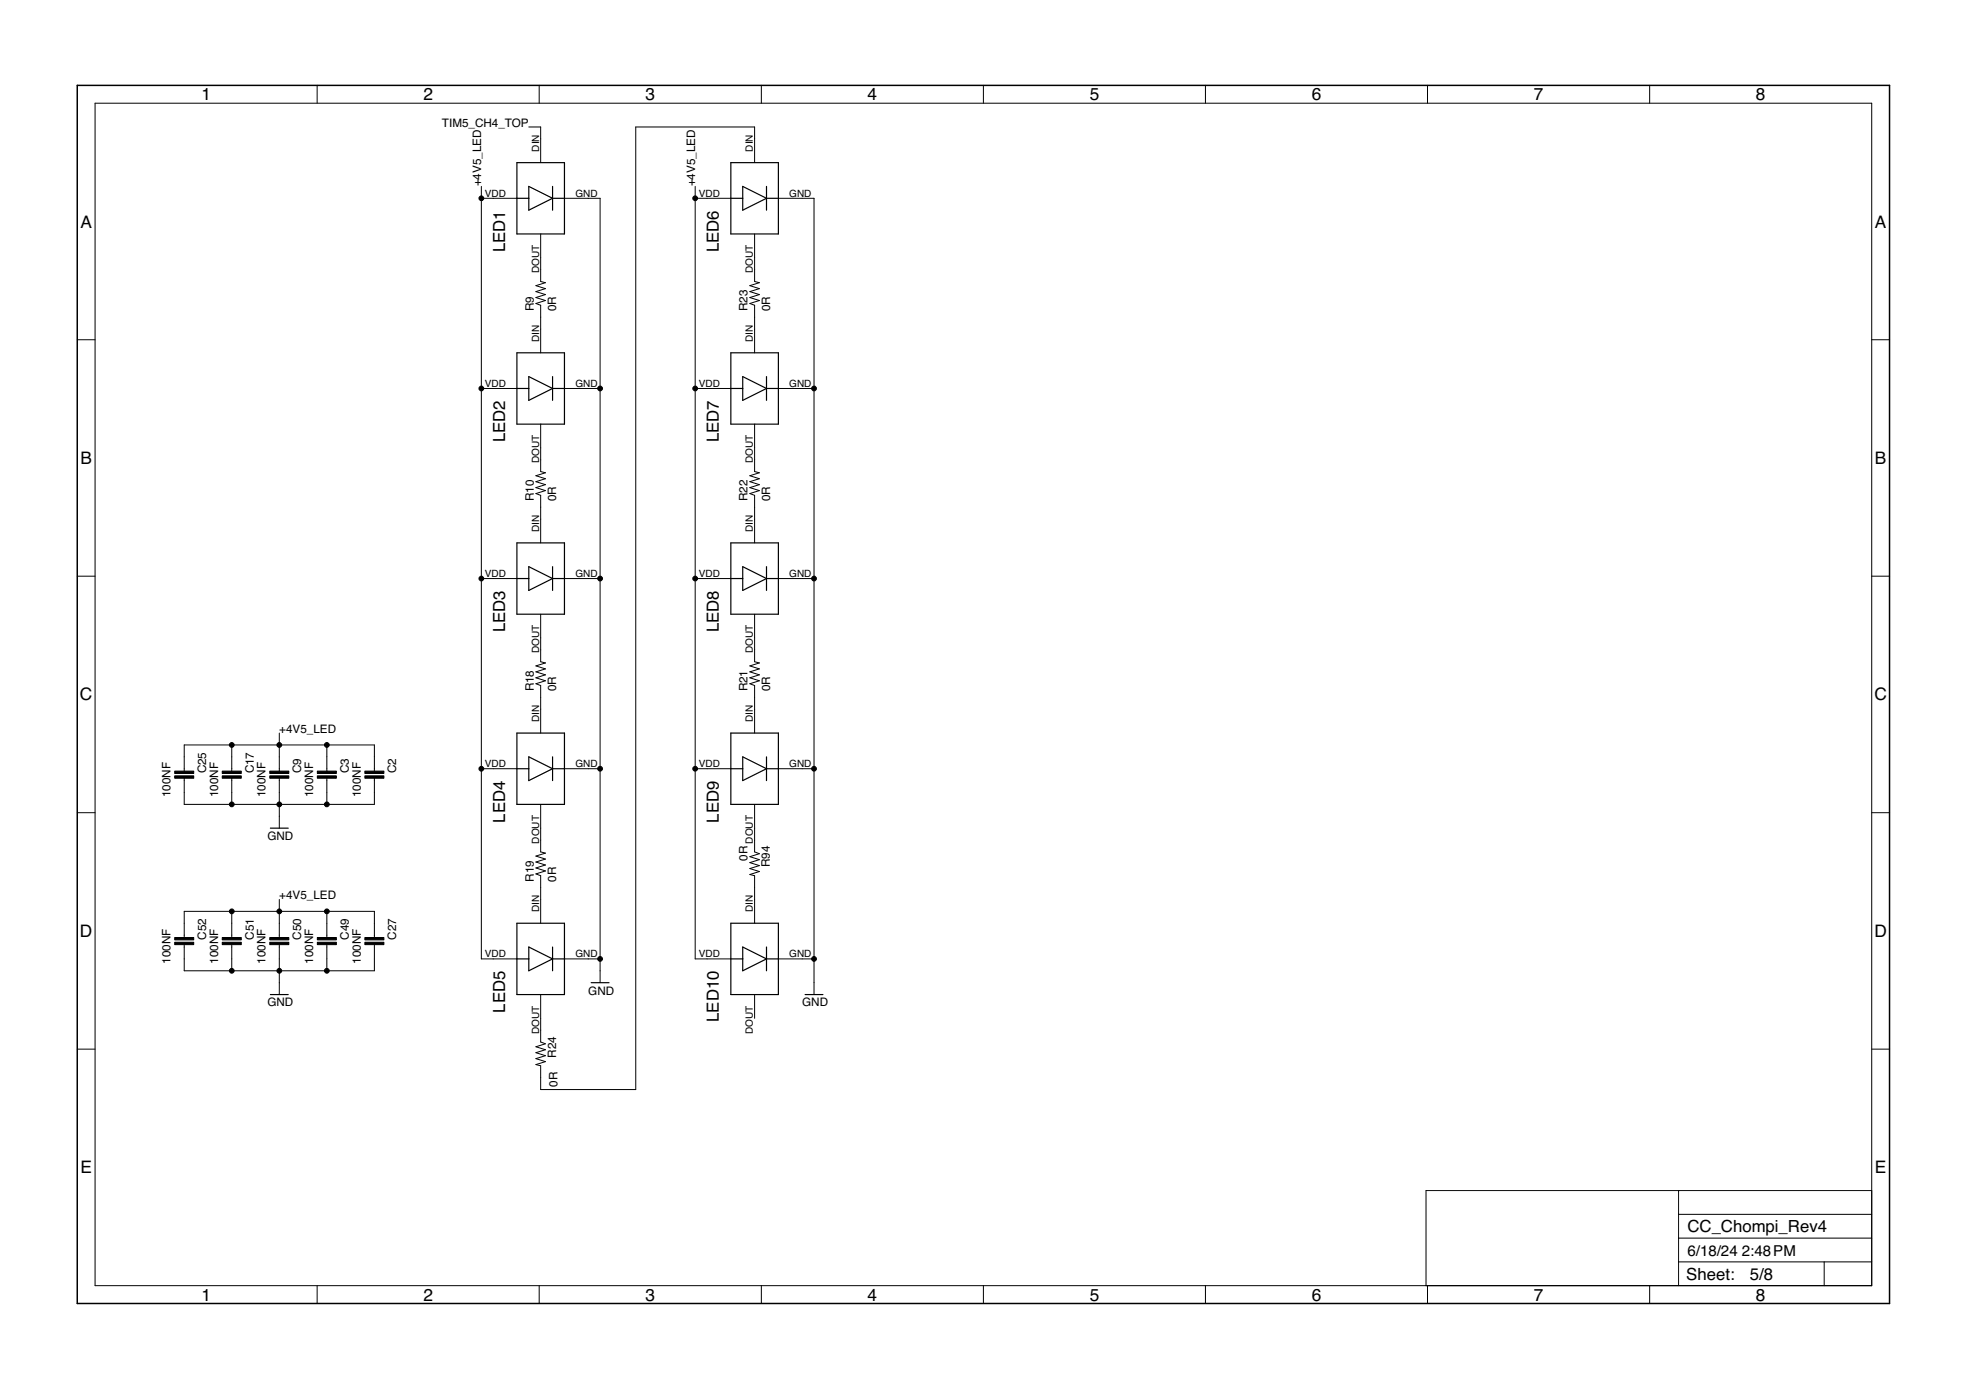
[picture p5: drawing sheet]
<svg xmlns="http://www.w3.org/2000/svg" width="420mm" height="297mm" viewBox="0 0 420 297" stroke-linecap="round" stroke-linejoin="round" font-family="sans-serif">
<g fill="none" stroke="#000" stroke-width=".25">
<path d="M110.5 34.8h10.1v15.2h-10.1zM113 39.8l5.1 2.6-5.1 2.5zM118.1 39.8v5.1M156.2 34.8h10.1v15.2h-10.1zM158.7 39.8l5.1 2.6-5.1 2.5zM163.8 39.8v5.1M110.5 42.4h2.5M118.1 42.4h2.5M156.2 42.4h2.5M163.8 42.4h2.5M110.5 75.4h10.1v15.2h-10.1zM156.2 75.4h10.1v15.2h-10.1z"/>
<path d="M110.5 83h2.5M113 80.5l5.1 2.5-5.1 2.6zM118.1 80.5v5.1M118.1 83h2.5M156.2 83h2.5M158.7 80.5l5.1 2.5-5.1 2.6zM163.8 83h2.5M163.8 80.5v5.1M110.5 116h10.1v15.3h-10.1zM156.2 116h10.1v15.3h-10.1zM110.5 123.6h2.5M113 121.1l5.1 2.5-5.1 2.6z"/>
<path d="M118.1 121.1v5.1M118.1 123.6h2.5M156.2 123.6h2.5M158.7 121.1l5.1 2.5-5.1 2.6zM163.8 123.6h2.5M163.8 121.1v5.1M110.5 156.7h10.1v15.2h-10.1zM156.2 156.7h10.1v15.2h-10.1zM57.8 177h3.8M110.5 164.3h2.5M113 161.7l5.1 2.6-5.1 2.5zM118.1 161.7v5.1"/>
<path d="M118.1 164.3h2.5M156.2 164.3h2.5M158.7 161.7l5.1 2.6-5.1 2.5zM163.8 164.3h2.5M163.8 161.7v5.1M110.5 197.3h10.1v15.2h-10.1zM156.2 197.3h10.1v15.2h-10.1zM57.8 212.5h3.8M110.5 204.9h2.5M113 202.4l5.1 2.5-5.1 2.6zM118.1 202.4v5.1M118.1 204.9h2.5"/>
<path d="M126.3 210h3.9M156.2 204.9h2.5M158.7 202.4l5.1 2.5-5.1 2.6zM163.8 204.9h2.5M163.8 202.4v5.1M172.1 212.5h3.8"/>
</g>
<g fill="none" stroke="#000" stroke-width=".21">
<path d="M67.8 18.2v3.9M115.2 18.2v3.9M162.7 18.2v3.9M210.2 18.2v3.9M257.6 18.2v3.9M305.1 18.2v3.9M352.6 18.2v3.9M20.3 22.1h379.7v252.6h-379.7zM102.9 39.8v165.1h7.6M113 27.1h2.5v7.7M148.6 39.8v165.1h7.6M161.3 34.8v-7.7h-25.4v205.7h-20.4v-5l-1-.3 2.1-.6-2.1-.7 2.1-.6-2.1-.6 2.1-.7-2.1-.6 2.1-.6-1.1-.4v-10.2"/>
<path d="M102.9 42.4h7.6M115.5 50v10.2l1.1 .2-2.1 .6 2.1 .7-2.1 .6 2.1 .6-2.1 .7 2.1 .6-2.1 .7 1 .3v10.2M120.6 42.4h7.6v167.6M148.6 42.4h7.6M161.3 50v10.2l1 .2-2 .6 2 .7-2 .6 2 .6-2 .7 2 .6-2 .7 1 .3v10.2M166.3 42.4h7.7v170.1M16.5 72.6h3.8M400 72.6h3.8M102.9 83h7.6M115.5 90.6v10.2l1.1 .2-2.1 .7 2.1 .6-2.1 .6 2.1 .7-2.1 .6 2.1 .6-2.1 .7 1 .4v10.1M120.6 83h7.6M148.6 83h7.6"/>
<path d="M161.3 90.6v10.2l1 .2-2 .7 2 .6-2 .6 2 .7-2 .6 2 .6-2 .7 1 .4v10.1M166.3 83h7.7M16.5 123.1h3.8M102.9 123.6h7.6M115.5 131.3v10.1l1.1 .3-2.1 .6 2.1 .6-2.1 .7 2.1 .6-2.1 .6 2.1 .7-2.1 .6 1 .4v10.2M120.6 123.6h7.6M148.6 123.6h7.6M161.3 131.3v10.1l1 .3-2 .6 2 .6-2 .7 2 .6-2 .6 2 .7-2 .6 1 .4v10.2M166.3 123.6h7.7M400 123.1h3.8M49.5 159.2v5.6M59.7 156.7v8.1"/>
<path d="M69.8 159.2v5.6M16.5 173.7h3.8M39.4 164.8v-5.6h40.6v5.6M39.4 166.3v5.6h40.6v-5.6M49.5 166.3v5.6M59.7 166.3v10.7M69.8 166.3v5.6M102.9 164.3h7.6M115.5 171.9v10.2l1.1 .2-2.1 .6 2.1 .7-2.1 .6 2.1 .6-2.1 .7 2.1 .6-2.1 .7 1 .3v10.2M120.6 164.3h7.6M148.6 164.3h7.6M161.3 171.9v10.2l1 .3-2 .7 2 .6-2 .6 2 .7-2 .6 2 .6-2 .7 1 .2v10.2"/>
<path d="M166.3 164.3h7.7M400 173.7h3.8M49.5 194.8v5.5M59.7 192.2v8.1M69.8 194.8v5.5M39.4 200.3v-5.5h40.6v5.5M39.4 201.9v5.6h40.6v-5.6M49.5 201.9v5.6M59.7 201.9v10.6M69.8 201.9v5.6M120.6 204.9h7.6M161.3 212.5v5.1"/>
<path d="M166.3 204.9h7.7M16.5 224.2h3.8M400 224.2h3.8M358.7 254.4v20.3M358.7 259.5h41.3M400 254.4h-95.2v20.3M67.8 274.7v3.9M115.2 274.7v3.9M162.7 274.7v3.9M210.2 274.7v3.9M257.6 274.7v3.9M305.1 274.7v3.9"/>
<path d="M352.6 274.7v3.9M358.7 269.7h41.3M358.7 264.6h41.3M389.8 269.7v5"/>
</g>
<g fill="#000" stroke="#000" stroke-width=".21">
<path d="M37.3 165.8h4.1v.5h-4.1zM37.3 164.8h4.1v.5h-4.1zM47.5 165.8h4.1v.5h-4.1zM47.5 164.8h4.1v.5h-4.1zM57.7 165.8h4v.5h-4zM57.7 164.8h4v.5h-4zM67.8 165.8h4.1v.5h-4.1zM67.8 164.8h4.1v.5h-4.1zM78 165.8h4v.5h-4zM78 164.8h4v.5h-4zM37.3 201.4h4.1v.5h-4.1zM37.3 200.3h4.1v.6h-4.1z"/>
<path d="M47.5 201.4h4.1v.5h-4.1zM47.5 200.3h4.1v.6h-4.1zM57.7 201.4h4v.5h-4zM57.7 200.3h4v.6h-4zM67.8 201.4h4.1v.5h-4.1zM67.8 200.3h4.1v.6h-4.1zM78 201.4h4v.5h-4zM78 200.3h4v.6h-4z"/>
</g>
<path d="M16.5 18.2h387.3v260.4h-387.3z" fill="none" stroke="#000" stroke-width=".32"/>
<g fill="#000" stroke="#000" stroke-width=".21">
<circle cx="102.9" cy="42.4" r=".51"/>
<circle cx="148.6" cy="42.4" r=".51"/>
<circle cx="102.9" cy="83" r=".51"/>
<circle cx="128.2" cy="83" r=".51"/>
<circle cx="148.6" cy="83" r=".51"/>
<circle cx="174" cy="83" r=".51"/>
<circle cx="102.9" cy="123.6" r=".51"/>
<circle cx="128.2" cy="123.6" r=".51"/>
<circle cx="148.6" cy="123.6" r=".51"/>
<circle cx="174" cy="123.6" r=".51"/>
<circle cx="49.5" cy="159.2" r=".51"/>
<circle cx="59.7" cy="159.2" r=".51"/>
<circle cx="69.8" cy="159.2" r=".51"/>
<circle cx="49.5" cy="171.9" r=".51"/>
<circle cx="59.7" cy="171.9" r=".51"/>
<circle cx="69.8" cy="171.9" r=".51"/>
<circle cx="102.9" cy="164.3" r=".51"/>
<circle cx="128.2" cy="164.3" r=".51"/>
<circle cx="148.6" cy="164.3" r=".51"/>
<circle cx="174" cy="164.3" r=".51"/>
<circle cx="49.5" cy="194.8" r=".51"/>
<circle cx="59.7" cy="194.8" r=".51"/>
<circle cx="69.8" cy="194.8" r=".51"/>
<circle cx="49.5" cy="207.5" r=".51"/>
<circle cx="59.7" cy="207.5" r=".51"/>
<circle cx="69.8" cy="207.5" r=".51"/>
<circle cx="128.2" cy="204.9" r=".51"/>
<circle cx="174" cy="204.9" r=".51"/>
</g>
<g font-size="3.7">
<text x="43" y="21.4">1</text>
<text x="90.5" y="21.4">2</text>
<text x="138" y="21.4">3</text>
<text x="185.4" y="21.4">4</text>
<text x="232.9" y="21.4">5</text>
<text x="280.3" y="21.4">6</text>
<text x="327.8" y="21.4">7</text>
<text x="375.3" y="21.4">8</text>
<text x="17.2" y="48.6">A</text>
<text x="400.7" y="48.6">A</text>
<text x="17.2" y="99.2">B</text>
<text x="400.7" y="99.2">B</text>
<text x="17.1" y="149.7">C</text>
<text x="400.6" y="149.7">C</text>
<text x="17.1" y="200.2">D</text>
<text x="400.6" y="200.2">D</text>
<text x="17.2" y="250.8">E</text>
<text x="400.7" y="250.8">E</text>
<text x="43" y="277.9">1</text>
<text x="90.5" y="277.9">2</text>
<text x="138" y="277.9">3</text>
<text x="185.4" y="277.9">4</text>
<text x="232.9" y="277.9">5</text>
<text x="280.3" y="277.9">6</text>
<text x="327.8" y="277.9">7</text>
<text x="375.3" y="277.9">8</text>
</g>
<g font-size="3.6">
<text x="107.9" y="53.9" transform="rotate(-90 107.9 53.9)">LED1</text>
<text x="153.7" y="53.9" transform="rotate(-90 153.7 53.9)">LED6</text>
<text x="107.9" y="94.5" transform="rotate(-90 107.9 94.5)">LED2</text>
<text x="153.7" y="94.5" transform="rotate(-90 153.7 94.5)">LED7</text>
<text x="107.9" y="135.1" transform="rotate(-90 107.9 135.1)">LED3</text>
<text x="153.7" y="135.1" transform="rotate(-90 153.7 135.1)">LED8</text>
<text x="107.9" y="175.8" transform="rotate(-90 107.9 175.8)">LED4</text>
<text x="153.7" y="175.8" transform="rotate(-90 153.7 175.8)">LED9</text>
<text x="107.9" y="216.4" transform="rotate(-90 107.9 216.4)">LED5</text>
<text x="153.7" y="218.4" transform="rotate(-90 153.7 218.4)">LED10</text>
<text x="360.6" y="263.3">CC_Chompi_Rev4</text>
<text x="360.4" y="273.6">Sheet:</text>
<text x="374" y="273.5">5/8</text>
</g>
<g font-size="3.2">
<text x="360.6" y="268.4">6/18/24</text>
<text x="372.3" y="268.4">2:48PM</text>
</g>
<g font-size="2.5">
<text x="94.5" y="27.1">TIM5_CH4_TOP</text>
<text x="102.9" y="39.8" transform="rotate(-90 102.9 39.8)">+4V5_LED</text>
<text x="148.6" y="39.8" transform="rotate(-90 148.6 39.8)">+4V5_LED</text>
<text x="114.1" y="66.5" transform="rotate(-90 114.1 66.5)">R9</text>
<text x="118.9" y="66.5" transform="rotate(-90 118.9 66.5)">0R</text>
<text x="159.8" y="66.5" transform="rotate(-90 159.8 66.5)">R23</text>
<text x="164.6" y="66.5" transform="rotate(-90 164.6 66.5)">0R</text>
<text x="114.1" y="107.1" transform="rotate(-90 114.1 107.1)">R10</text>
<text x="118.9" y="107.1" transform="rotate(-90 118.9 107.1)">0R</text>
<text x="159.8" y="107.1" transform="rotate(-90 159.8 107.1)">R22</text>
<text x="164.6" y="107.1" transform="rotate(-90 164.6 107.1)">0R</text>
<text x="114.1" y="147.8" transform="rotate(-90 114.1 147.8)">R18</text>
<text x="118.9" y="147.8" transform="rotate(-90 118.9 147.8)">0R</text>
<text x="159.8" y="147.8" transform="rotate(-90 159.8 147.8)">R21</text>
<text x="164.6" y="147.8" transform="rotate(-90 164.6 147.8)">0R</text>
<text x="59.7" y="156.7">+4V5_LED</text>
<text x="44.1" y="165.3" transform="rotate(-90 44.1 165.3)">C25</text>
<text x="54.2" y="165.3" transform="rotate(-90 54.2 165.3)">C17</text>
<text x="64.4" y="165.3" transform="rotate(-90 64.4 165.3)">C9</text>
<text x="74.5" y="165.3" transform="rotate(-90 74.5 165.3)">C3</text>
<text x="84.7" y="165.3" transform="rotate(-90 84.7 165.3)">C2</text>
<text x="36.4" y="170.4" transform="rotate(-90 36.4 170.4)">100NF</text>
<text x="46.6" y="170.4" transform="rotate(-90 46.6 170.4)">100NF</text>
<text x="56.8" y="170.4" transform="rotate(-90 56.8 170.4)">100NF</text>
<text x="66.9" y="170.4" transform="rotate(-90 66.9 170.4)">100NF</text>
<text x="77.1" y="170.4" transform="rotate(-90 77.1 170.4)">100NF</text>
<text x="57.1" y="179.5">GND</text>
<text x="159.7" y="184" transform="rotate(-90 159.7 184)">0R</text>
<text x="164.5" y="185.4" transform="rotate(-90 164.5 185.4)">R94</text>
<text x="114.1" y="188.4" transform="rotate(-90 114.1 188.4)">R19</text>
<text x="118.9" y="188.4" transform="rotate(-90 118.9 188.4)">0R</text>
<text x="59.7" y="192.2">+4V5_LED</text>
<text x="44.1" y="200.8" transform="rotate(-90 44.1 200.8)">C52</text>
<text x="54.2" y="200.8" transform="rotate(-90 54.2 200.8)">C51</text>
<text x="64.4" y="200.8" transform="rotate(-90 64.4 200.8)">C50</text>
<text x="74.5" y="200.8" transform="rotate(-90 74.5 200.8)">C49</text>
<text x="84.7" y="200.8" transform="rotate(-90 84.7 200.8)">C27</text>
<text x="36.4" y="205.9" transform="rotate(-90 36.4 205.9)">100NF</text>
<text x="46.6" y="205.9" transform="rotate(-90 46.6 205.9)">100NF</text>
<text x="56.8" y="205.9" transform="rotate(-90 56.8 205.9)">100NF</text>
<text x="66.9" y="205.9" transform="rotate(-90 66.9 205.9)">100NF</text>
<text x="77.1" y="205.9" transform="rotate(-90 77.1 205.9)">100NF</text>
<text x="57.1" y="215.1">GND</text>
<text x="125.7" y="212.5">GND</text>
<text x="171.4" y="215.1">GND</text>
<text x="118.8" y="226" transform="rotate(-90 118.8 226)">R24</text>
<text x="119.1" y="232.2" transform="rotate(-90 119.1 232.2)">0R</text>
</g>
<g font-size="2.1">
<text x="115.2" y="32.4" transform="rotate(-90 115.2 32.4)">DIN</text>
<text x="160.9" y="32.4" transform="rotate(-90 160.9 32.4)">DIN</text>
<text x="103.6" y="42">VDD</text>
<text x="123" y="42">GND</text>
<text x="149.3" y="42">VDD</text>
<text x="168.7" y="42">GND</text>
<text x="115.2" y="58.4" transform="rotate(-90 115.2 58.4)">DOUT</text>
<text x="160.9" y="58.4" transform="rotate(-90 160.9 58.4)">DOUT</text>
<text x="115.2" y="73.1" transform="rotate(-90 115.2 73.1)">DIN</text>
<text x="160.9" y="73.1" transform="rotate(-90 160.9 73.1)">DIN</text>
<text x="103.6" y="82.7">VDD</text>
<text x="123" y="82.7">GND</text>
<text x="149.3" y="82.7">VDD</text>
<text x="168.7" y="82.7">GND</text>
<text x="115.2" y="99" transform="rotate(-90 115.2 99)">DOUT</text>
<text x="160.9" y="99" transform="rotate(-90 160.9 99)">DOUT</text>
<text x="115.2" y="113.7" transform="rotate(-90 115.2 113.7)">DIN</text>
<text x="160.9" y="113.7" transform="rotate(-90 160.9 113.7)">DIN</text>
<text x="103.6" y="123.3">VDD</text>
<text x="123" y="123.3">GND</text>
<text x="149.3" y="123.3">VDD</text>
<text x="168.7" y="123.3">GND</text>
<text x="115.2" y="139.6" transform="rotate(-90 115.2 139.6)">DOUT</text>
<text x="160.9" y="139.6" transform="rotate(-90 160.9 139.6)">DOUT</text>
<text x="115.2" y="154.3" transform="rotate(-90 115.2 154.3)">DIN</text>
<text x="160.9" y="154.3" transform="rotate(-90 160.9 154.3)">DIN</text>
<text x="103.6" y="163.9">VDD</text>
<text x="123" y="163.9">GND</text>
<text x="149.3" y="163.9">VDD</text>
<text x="168.7" y="163.9">GND</text>
<text x="115.2" y="180.3" transform="rotate(-90 115.2 180.3)">DOUT</text>
<text x="160.9" y="180.3" transform="rotate(-90 160.9 180.3)">DOUT</text>
<text x="115.2" y="195" transform="rotate(-90 115.2 195)">DIN</text>
<text x="160.9" y="195" transform="rotate(-90 160.9 195)">DIN</text>
<text x="103.6" y="204.6">VDD</text>
<text x="123" y="204.6">GND</text>
<text x="149.3" y="204.6">VDD</text>
<text x="168.7" y="204.6">GND</text>
<text x="115.2" y="220.9" transform="rotate(-90 115.2 220.9)">DOUT</text>
<text x="160.9" y="220.9" transform="rotate(-90 160.9 220.9)">DOUT</text>
</g>
</svg>
